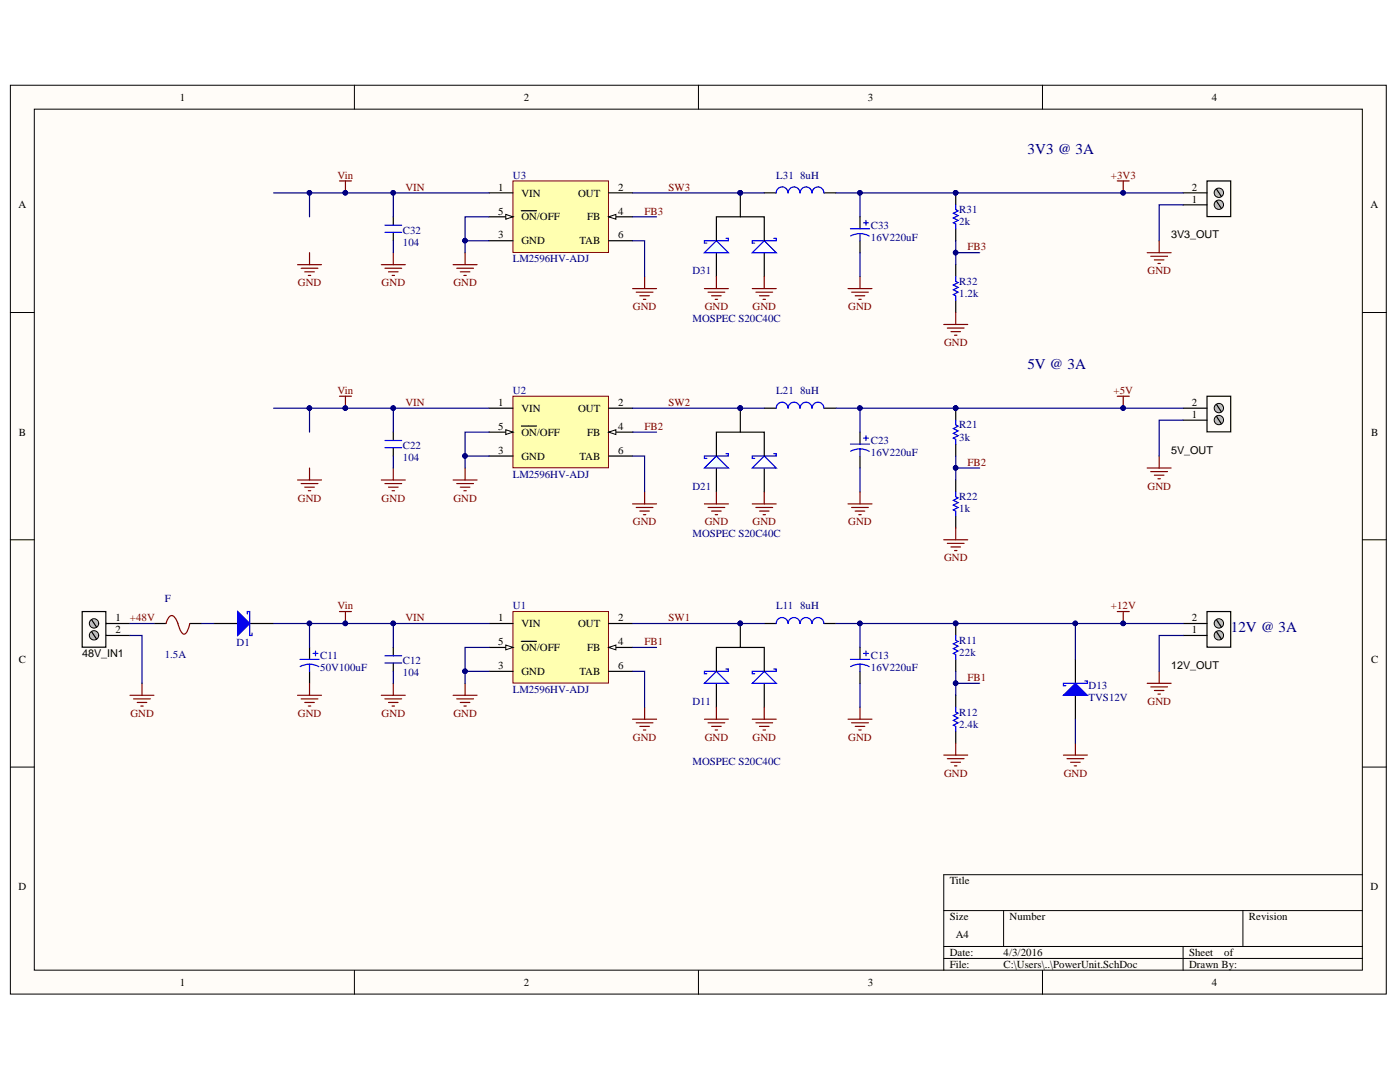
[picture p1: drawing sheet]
# Altium project PowerUnit.PrjPcb
1 sheet, 29 parts. Net scope: global (net labels, ports and power ports of the same name join across sheets).
Board file: PowerUnit.PcbDoc

## Sheet PowerUnit.SchDoc
size A4

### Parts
3V3_OUT  Stackable ScrewTerm  [2P_PCB_ScrewTerm_200mil]  (value not drawn)
5V_OUT  Stackable ScrewTerm  [2P_PCB_ScrewTerm_200mil]  (value not drawn)
12V_OUT  Stackable ScrewTerm  [2P_PCB_ScrewTerm_200mil]  (value not drawn)
48V_IN1  Stackable ScrewTerm  [2P_PCB_ScrewTerm_200mil]  (value not drawn)
C11  value 50V100uF  [CAP 3.8mm]  (hidden comment: Cap)
C12  value 104  [CAPC1608N]  (hidden comment: CAP NP)
C13  value 16V220uF  [CAP 3.8mm]  (hidden comment: Cap)
C22  value 104  [CAPC1608N]  (hidden comment: CAP NP)
C23  value 16V220uF  [CAP 3.8mm]  (hidden comment: Cap)
C32  value 104  [CAPC1608N]  (hidden comment: CAP NP)
C33  value 16V220uF  [CAP 3.8mm]  (hidden comment: Cap)
D1  SS14  [Diode 3A]  (value not drawn)
D11  MOSPEC S20C40C  [TO-220]
D13  TVS12V  [DO-214AA]
D21  MOSPEC S20C40C  [TO-220]
D31  MOSPEC S20C40C  [TO-220]
F  1.5A  [FUSE_SR-5-BK]
L11  value 8uH  [Indutor V]  (hidden comment: Inductor)
L21  value 8uH  [Indutor V]  (hidden comment: Inductor)
L31  value 8uH  [Indutor V]  (hidden comment: Inductor)
R11  value 22k  [RESC2012N]  (hidden comment: Res)
R12  value 2.4k  [RESC2012N]  (hidden comment: Res)
R21  value 3k  [RESC2012N]  (hidden comment: Res)
R22  value 1k  [RESC2012N]  (hidden comment: Res)
R31  value 2k  [RESC2012N]  (hidden comment: Res)
R32  value 1.2k  [RESC2012N]  (hidden comment: Res)
U1  LM2596HV-ADJ  [TS5B_N]
U2  LM2596HV-ADJ  [TS5B_N]
U3  LM2596HV-ADJ  [TS5B_N]

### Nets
+3V3: 3V3_OUT.2 C33.1 L31.2 R31.2
+5V: 5V_OUT.2 C23.1 L21.2 R21.2
+12V: 12V_OUT.2 C13.1 D13.2(K) L11.2 R11.2
GND: 3V3_OUT.1 5V_OUT.1 12V_OUT.1 48V_IN1.2 C11.2 C12.1 C13.2 C22.1 C23.2 C32.1 C33.2 D11.1(A1) D11.3(K) D13.1(A) D21.1(A1) D21.3(K) D31.1(A1) D31.3(K) R12.1 R22.1 R32.1 U1.3(GND) U1.5(~{ON}/OFF) U1.6(TAB) U2.3(GND) U2.5(~{ON}/OFF) U2.6(TAB) U3.3(GND) U3.5(~{ON}/OFF) U3.6(TAB)
VIN: C11.1 C12.2 C22.2 C32.2 D1.2(K) U1.1(VIN) U2.1(VIN) U3.1(VIN)
+48V: 48V_IN1.1 F.2
FB1: R11.1 R12.2 U1.4(FB)
FB2: R21.1 R22.2 U2.4(FB)
FB3: R31.1 R32.2 U3.4(FB)
SW1: D11.2(A2) L11.1 U1.2(OUT)
SW2: D21.2(A2) L21.1 U2.2(OUT)
SW3: D31.2(A2) L31.1 U3.2(OUT)
NetD1_1: D1.1(A) F.1

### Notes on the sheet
- 3V3 @ 3A
- 5V @ 3A
- (near 12V_OUT) 12V @ 3A
- Labels drawn without touching a wire or pin: GND
